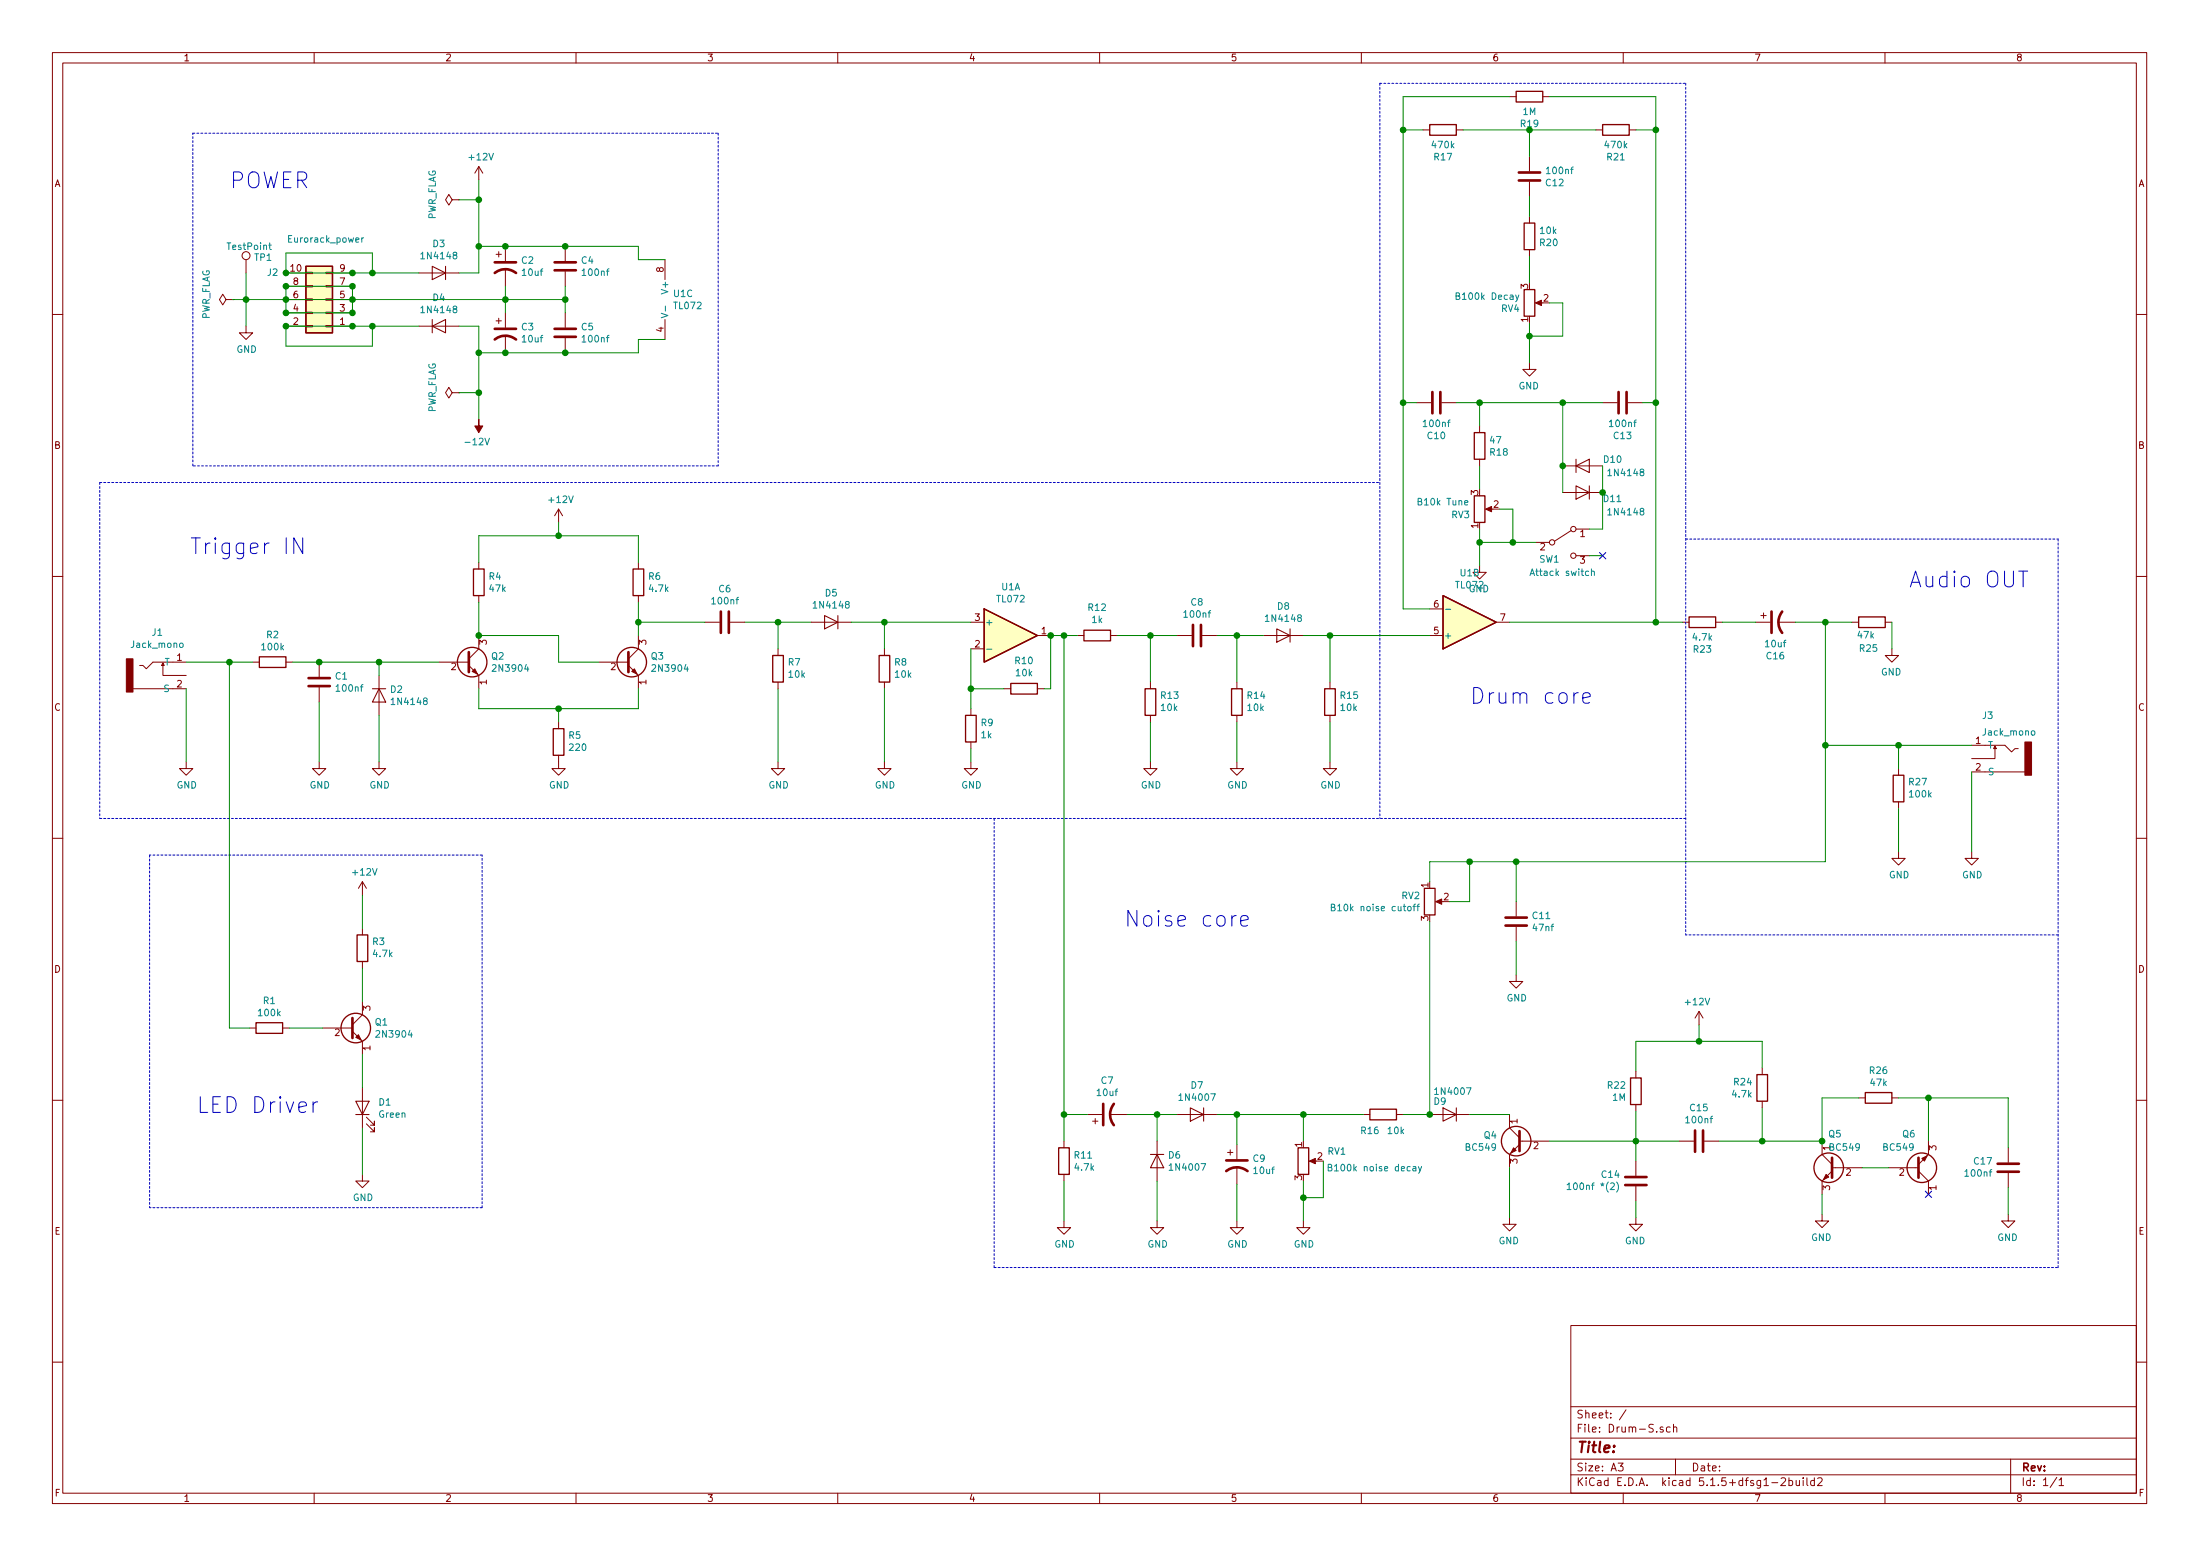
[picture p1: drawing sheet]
EESchema Schematic File Version 4
EELAYER 30 0
EELAYER END
$Descr A3 16535 11693
encoding utf-8
Sheet 1 1
Title ""
Date ""
Rev ""
Comp ""
Comment1 ""
Comment2 ""
Comment3 ""
Comment4 ""
$EndDescr
$Comp
L 00_Mes_symboles:Jack_mono J1
U 1 1
P 1225 4975
F 0 "J1" H 1183 5200 50  0000 C CNN
F 1 "Jack_mono" H 1183 5109 50  0000 C CNN
F 2 "00_Mes_empreintes:SolderWirePad_1x02_Drill1.5mm" H 1200 4925 50  0001 C CNN
F 3 "~" H 1200 4925 50  0001 C CNN
	1    1225 4975
	1    0    0    -1  
$EndComp
$Comp
L power:GND #PWR01
U 1 1
P 1400 5725
F 0 "#PWR01" H 1400 5475 50  0001 C CNN
F 1 "GND" H 1405 5552 50  0000 C CNN
F 2 "" H 1400 5725 50  0001 C CNN
F 3 "" H 1400 5725 50  0001 C CNN
	1    1400 5725
	1    0    0    -1  
$EndComp
Wire Wire Line
	1400 5725 1400 5175
$Comp
L 00_Mes_symboles:Jack_mono J3
U 1 1
P 15000 5600
F 0 "J3" H 15100 5825 50  0000 R CNN
F 1 "Jack_mono" H 15100 5700 50  0000 R CNN
F 2 "00_Mes_empreintes:SolderWirePad_1x02_Drill1.5mm" H 14975 5550 50  0001 C CNN
F 3 "~" H 14975 5550 50  0001 C CNN
	1    15000 5600
	-1   0    0    -1  
$EndComp
$Comp
L power:GND #PWR029
U 1 1
P 14275 6400
F 0 "#PWR029" H 14275 6150 50  0001 C CNN
F 1 "GND" H 14280 6227 50  0000 C CNN
F 2 "" H 14275 6400 50  0001 C CNN
F 3 "" H 14275 6400 50  0001 C CNN
	1    14275 6400
	1    0    0    -1  
$EndComp
$Comp
L Device:R R2
U 1 1
P 2050 4975
F 0 "R2" V 1843 4975 50  0000 C CNN
F 1 "100k" V 1934 4975 50  0000 C CNN
F 2 "00_Mes_empreintes:Resistance" V 1980 4975 50  0001 C CNN
F 3 "~" H 2050 4975 50  0001 C CNN
	1    2050 4975
	0    1    1    0   
$EndComp
$Comp
L Device:C C1
U 1 1
P 2400 5125
F 0 "C1" H 2515 5171 50  0000 L CNN
F 1 "100nf" H 2515 5080 50  0000 L CNN
F 2 "00_Mes_empreintes:C_Disc_(small_ceramique)" H 2438 4975 50  0001 C CNN
F 3 "~" H 2400 5125 50  0001 C CNN
	1    2400 5125
	1    0    0    -1  
$EndComp
Connection ~ 2400 4975
Wire Wire Line
	2400 4975 2200 4975
$Comp
L power:GND #PWR03
U 1 1
P 2400 5725
F 0 "#PWR03" H 2400 5475 50  0001 C CNN
F 1 "GND" H 2405 5552 50  0000 C CNN
F 2 "" H 2400 5725 50  0001 C CNN
F 3 "" H 2400 5725 50  0001 C CNN
	1    2400 5725
	1    0    0    -1  
$EndComp
$Comp
L power:GND #PWR06
U 1 1
P 2850 5725
F 0 "#PWR06" H 2850 5475 50  0001 C CNN
F 1 "GND" H 2855 5552 50  0000 C CNN
F 2 "" H 2850 5725 50  0001 C CNN
F 3 "" H 2850 5725 50  0001 C CNN
	1    2850 5725
	1    0    0    -1  
$EndComp
$Comp
L Transistor_BJT:2N3904 Q2
U 1 1
P 3500 4975
F 0 "Q2" H 3690 5021 50  0000 L CNN
F 1 "2N3904" H 3690 4930 50  0000 L CNN
F 2 "00_Mes_empreintes:2n3904" H 3700 4900 50  0001 L CIN
F 3 "https://www.fairchildsemi.com/datasheets/2N/2N3904.pdf" H 3500 4975 50  0001 L CNN
	1    3500 4975
	1    0    0    -1  
$EndComp
$Comp
L Transistor_BJT:2N3904 Q3
U 1 1
P 4700 4975
F 0 "Q3" H 4890 5021 50  0000 L CNN
F 1 "2N3904" H 4890 4930 50  0000 L CNN
F 2 "00_Mes_empreintes:2n3904" H 4900 4900 50  0001 L CIN
F 3 "https://www.fairchildsemi.com/datasheets/2N/2N3904.pdf" H 4700 4975 50  0001 L CNN
	1    4700 4975
	1    0    0    -1  
$EndComp
Wire Wire Line
	3600 4775 4200 4775
Wire Wire Line
	4200 4775 4200 4975
Wire Wire Line
	4200 4975 4500 4975
Wire Wire Line
	3600 5175 3600 5325
Wire Wire Line
	3600 5325 4200 5325
Wire Wire Line
	4800 5325 4800 5175
$Comp
L Device:R R5
U 1 1
P 4200 5575
F 0 "R5" H 4130 5529 50  0000 R CNN
F 1 "220" H 4130 5620 50  0000 R CNN
F 2 "00_Mes_empreintes:Resistance" V 4130 5575 50  0001 C CNN
F 3 "~" H 4200 5575 50  0001 C CNN
	1    4200 5575
	-1   0    0    1   
$EndComp
Wire Wire Line
	4200 5425 4200 5325
Connection ~ 4200 5325
Wire Wire Line
	4200 5325 4800 5325
$Comp
L power:GND #PWR010
U 1 1
P 4200 5725
F 0 "#PWR010" H 4200 5475 50  0001 C CNN
F 1 "GND" H 4205 5552 50  0000 C CNN
F 2 "" H 4200 5725 50  0001 C CNN
F 3 "" H 4200 5725 50  0001 C CNN
	1    4200 5725
	1    0    0    -1  
$EndComp
$Comp
L Device:R R4
U 1 1
P 3600 4375
F 0 "R4" H 3670 4421 50  0000 L CNN
F 1 "47k" H 3670 4330 50  0000 L CNN
F 2 "00_Mes_empreintes:Resistance" V 3530 4375 50  0001 C CNN
F 3 "~" H 3600 4375 50  0001 C CNN
	1    3600 4375
	1    0    0    -1  
$EndComp
$Comp
L Device:R R6
U 1 1
P 4800 4375
F 0 "R6" H 4870 4421 50  0000 L CNN
F 1 "4.7k" H 4870 4330 50  0000 L CNN
F 2 "00_Mes_empreintes:Resistance" V 4730 4375 50  0001 C CNN
F 3 "~" H 4800 4375 50  0001 C CNN
	1    4800 4375
	1    0    0    -1  
$EndComp
Wire Wire Line
	4800 4775 4800 4675
Wire Wire Line
	3600 4775 3600 4525
Connection ~ 3600 4775
Wire Wire Line
	3600 4225 3600 4025
Wire Wire Line
	3600 4025 4200 4025
Wire Wire Line
	4800 4025 4800 4225
Wire Wire Line
	4200 3925 4200 4025
Connection ~ 4200 4025
Wire Wire Line
	4200 4025 4800 4025
$Comp
L Device:C C6
U 1 1
P 5450 4675
F 0 "C6" V 5198 4675 50  0000 C CNN
F 1 "100nf" V 5289 4675 50  0000 C CNN
F 2 "00_Mes_empreintes:C_Disc_(small_ceramique)" H 5488 4525 50  0001 C CNN
F 3 "~" H 5450 4675 50  0001 C CNN
	1    5450 4675
	0    1    1    0   
$EndComp
$Comp
L Device:R R7
U 1 1
P 5850 5025
F 0 "R7" H 5780 4979 50  0000 R CNN
F 1 "10k" H 5780 5070 50  0000 R CNN
F 2 "00_Mes_empreintes:Resistance" V 5780 5025 50  0001 C CNN
F 3 "~" H 5850 5025 50  0001 C CNN
	1    5850 5025
	-1   0    0    1   
$EndComp
$Comp
L Device:R R8
U 1 1
P 6650 5025
F 0 "R8" H 6580 4979 50  0000 R CNN
F 1 "10k" H 6580 5070 50  0000 R CNN
F 2 "00_Mes_empreintes:Resistance" V 6580 5025 50  0001 C CNN
F 3 "~" H 6650 5025 50  0001 C CNN
	1    6650 5025
	-1   0    0    1   
$EndComp
$Comp
L power:GND #PWR011
U 1 1
P 5850 5725
F 0 "#PWR011" H 5850 5475 50  0001 C CNN
F 1 "GND" H 5855 5552 50  0000 C CNN
F 2 "" H 5850 5725 50  0001 C CNN
F 3 "" H 5850 5725 50  0001 C CNN
	1    5850 5725
	1    0    0    -1  
$EndComp
$Comp
L power:GND #PWR012
U 1 1
P 6650 5725
F 0 "#PWR012" H 6650 5475 50  0001 C CNN
F 1 "GND" H 6655 5552 50  0000 C CNN
F 2 "" H 6650 5725 50  0001 C CNN
F 3 "" H 6650 5725 50  0001 C CNN
	1    6650 5725
	1    0    0    -1  
$EndComp
Wire Wire Line
	6650 5725 6650 5175
Wire Wire Line
	5850 5725 5850 5175
Wire Wire Line
	4800 4675 5300 4675
Connection ~ 4800 4675
Wire Wire Line
	4800 4675 4800 4525
Wire Wire Line
	5600 4675 5850 4675
Wire Wire Line
	6650 4675 6650 4875
Wire Wire Line
	5850 4875 5850 4675
Connection ~ 5850 4675
Connection ~ 6650 4675
$Comp
L Device:R R9
U 1 1
P 7300 5475
F 0 "R9" H 7370 5521 50  0000 L CNN
F 1 "1k" H 7370 5430 50  0000 L CNN
F 2 "00_Mes_empreintes:Resistance" V 7230 5475 50  0001 C CNN
F 3 "~" H 7300 5475 50  0001 C CNN
	1    7300 5475
	1    0    0    -1  
$EndComp
$Comp
L Device:R R10
U 1 1
P 7700 5175
F 0 "R10" V 7907 5175 50  0000 C CNN
F 1 "10k" V 7816 5175 50  0000 C CNN
F 2 "00_Mes_empreintes:Resistance" V 7630 5175 50  0001 C CNN
F 3 "~" H 7700 5175 50  0001 C CNN
	1    7700 5175
	0    -1   -1   0   
$EndComp
$Comp
L power:GND #PWR013
U 1 1
P 7300 5725
F 0 "#PWR013" H 7300 5475 50  0001 C CNN
F 1 "GND" H 7305 5552 50  0000 C CNN
F 2 "" H 7300 5725 50  0001 C CNN
F 3 "" H 7300 5725 50  0001 C CNN
	1    7300 5725
	1    0    0    -1  
$EndComp
Wire Wire Line
	6650 4675 7300 4675
Wire Wire Line
	7300 4875 7300 5175
Wire Wire Line
	7300 5175 7550 5175
Connection ~ 7300 5175
Wire Wire Line
	7300 5175 7300 5325
Wire Wire Line
	7850 5175 7900 5175
Wire Wire Line
	7900 5175 7900 4775
$Comp
L Device:R R12
U 1 1
P 8250 4775
F 0 "R12" V 8457 4775 50  0000 C CNN
F 1 "1k" V 8366 4775 50  0000 C CNN
F 2 "00_Mes_empreintes:Resistance" V 8180 4775 50  0001 C CNN
F 3 "~" H 8250 4775 50  0001 C CNN
	1    8250 4775
	0    -1   -1   0   
$EndComp
Wire Wire Line
	7300 5725 7300 5625
$Comp
L Device:R R13
U 1 1
P 8650 5275
F 0 "R13" H 8580 5229 50  0000 R CNN
F 1 "10k" H 8580 5320 50  0000 R CNN
F 2 "00_Mes_empreintes:Resistance" V 8580 5275 50  0001 C CNN
F 3 "~" H 8650 5275 50  0001 C CNN
	1    8650 5275
	-1   0    0    1   
$EndComp
$Comp
L Device:R R14
U 1 1
P 9300 5275
F 0 "R14" H 9230 5229 50  0000 R CNN
F 1 "10k" H 9230 5320 50  0000 R CNN
F 2 "00_Mes_empreintes:Resistance" V 9230 5275 50  0001 C CNN
F 3 "~" H 9300 5275 50  0001 C CNN
	1    9300 5275
	-1   0    0    1   
$EndComp
$Comp
L Device:R R15
U 1 1
P 10000 5275
F 0 "R15" H 9930 5229 50  0000 R CNN
F 1 "10k" H 9930 5320 50  0000 R CNN
F 2 "00_Mes_empreintes:Resistance" V 9930 5275 50  0001 C CNN
F 3 "~" H 10000 5275 50  0001 C CNN
	1    10000 5275
	-1   0    0    1   
$EndComp
$Comp
L Device:C C8
U 1 1
P 9000 4775
F 0 "C8" V 8748 4775 50  0000 C CNN
F 1 "100nf" V 8839 4775 50  0000 C CNN
F 2 "00_Mes_empreintes:C_Disc_(small_ceramique)" H 9038 4625 50  0001 C CNN
F 3 "~" H 9000 4775 50  0001 C CNN
	1    9000 4775
	0    1    1    0   
$EndComp
Wire Wire Line
	8650 5125 8650 4775
Wire Wire Line
	8400 4775 8650 4775
Wire Wire Line
	8650 4775 8850 4775
Connection ~ 8650 4775
Wire Wire Line
	9150 4775 9300 4775
Wire Wire Line
	9300 4775 9300 5125
Wire Wire Line
	10000 5125 10000 4775
Connection ~ 9300 4775
$Comp
L power:GND #PWR015
U 1 1
P 8650 5725
F 0 "#PWR015" H 8650 5475 50  0001 C CNN
F 1 "GND" H 8655 5552 50  0000 C CNN
F 2 "" H 8650 5725 50  0001 C CNN
F 3 "" H 8650 5725 50  0001 C CNN
	1    8650 5725
	1    0    0    -1  
$EndComp
$Comp
L power:GND #PWR017
U 1 1
P 9300 5725
F 0 "#PWR017" H 9300 5475 50  0001 C CNN
F 1 "GND" H 9305 5552 50  0000 C CNN
F 2 "" H 9300 5725 50  0001 C CNN
F 3 "" H 9300 5725 50  0001 C CNN
	1    9300 5725
	1    0    0    -1  
$EndComp
$Comp
L power:GND #PWR020
U 1 1
P 10000 5725
F 0 "#PWR020" H 10000 5475 50  0001 C CNN
F 1 "GND" H 10005 5552 50  0000 C CNN
F 2 "" H 10000 5725 50  0001 C CNN
F 3 "" H 10000 5725 50  0001 C CNN
	1    10000 5725
	1    0    0    -1  
$EndComp
Wire Wire Line
	10000 5725 10000 5425
Wire Wire Line
	9300 5725 9300 5425
Wire Wire Line
	8650 5725 8650 5425
Connection ~ 10000 4775
Wire Wire Line
	10750 4575 10550 4575
$Comp
L Device:C C10
U 1 1
P 10800 3025
F 0 "C10" V 10548 3025 50  0000 C CNN
F 1 "100nf" V 10639 3025 50  0000 C CNN
F 2 "00_Mes_empreintes:C_Disc_(small_ceramique)" H 10838 2875 50  0001 C CNN
F 3 "~" H 10800 3025 50  0001 C CNN
	1    10800 3025
	0    1    -1   0   
$EndComp
$Comp
L Device:C C13
U 1 1
P 12200 3025
F 0 "C13" V 11948 3025 50  0000 C CNN
F 1 "100nf" V 12039 3025 50  0000 C CNN
F 2 "00_Mes_empreintes:C_Disc_(small_ceramique)" H 12238 2875 50  0001 C CNN
F 3 "~" H 12200 3025 50  0001 C CNN
	1    12200 3025
	0    1    -1   0   
$EndComp
$Comp
L Device:R R18
U 1 1
P 11125 3350
F 0 "R18" H 11055 3304 50  0000 R CNN
F 1 "47" H 11055 3395 50  0000 R CNN
F 2 "00_Mes_empreintes:Resistance" V 11055 3350 50  0001 C CNN
F 3 "~" H 11125 3350 50  0001 C CNN
	1    11125 3350
	-1   0    0    -1  
$EndComp
$Comp
L Device:R_POT RV3
U 1 1
P 11125 3825
F 0 "RV3" H 11056 3871 50  0000 R CNN
F 1 "B10k Tune" H 11050 3775 50  0000 R CNN
F 2 "00_Mes_empreintes:Pot_WH148-1A2" H 11125 3825 50  0001 C CNN
F 3 "~" H 11125 3825 50  0001 C CNN
	1    11125 3825
	1    0    0    1   
$EndComp
Wire Wire Line
	10550 3025 10650 3025
Wire Wire Line
	10550 4575 10550 3025
Wire Wire Line
	11125 3975 11125 4075
Wire Wire Line
	11375 3825 11275 3825
Wire Wire Line
	12350 3025 12450 3025
$Comp
L Device:C C12
U 1 1
P 11500 1325
F 0 "C12" H 11385 1279 50  0000 R CNN
F 1 "100nf" H 11385 1370 50  0000 R CNN
F 2 "00_Mes_empreintes:C_Disc_(small_ceramique)" H 11538 1175 50  0001 C CNN
F 3 "~" H 11500 1325 50  0001 C CNN
	1    11500 1325
	-1   0    0    -1  
$EndComp
Connection ~ 10550 3025
$Comp
L Device:R R17
U 1 1
P 10850 975
F 0 "R17" V 10643 975 50  0000 C CNN
F 1 "470k" V 10734 975 50  0000 C CNN
F 2 "00_Mes_empreintes:Resistance" V 10780 975 50  0001 C CNN
F 3 "~" H 10850 975 50  0001 C CNN
	1    10850 975 
	0    1    -1   0   
$EndComp
$Comp
L Device:R R21
U 1 1
P 12150 975
F 0 "R21" V 11943 975 50  0000 C CNN
F 1 "470k" V 12034 975 50  0000 C CNN
F 2 "00_Mes_empreintes:Resistance" V 12080 975 50  0001 C CNN
F 3 "~" H 12150 975 50  0001 C CNN
	1    12150 975 
	0    1    -1   0   
$EndComp
Connection ~ 12450 3025
Wire Wire Line
	10550 975  10700 975 
Wire Wire Line
	10550 3025 10550 975 
Wire Wire Line
	12450 3025 12450 975 
$Comp
L Device:R R19
U 1 1
P 11500 725
F 0 "R19" V 11293 725 50  0000 C CNN
F 1 "1M" V 11384 725 50  0000 C CNN
F 2 "00_Mes_empreintes:Resistance" V 11430 725 50  0001 C CNN
F 3 "~" H 11500 725 50  0001 C CNN
	1    11500 725 
	0    1    -1   0   
$EndComp
Wire Wire Line
	10550 725  10550 975 
Connection ~ 10550 975 
Wire Wire Line
	11350 4675 12450 4675
Wire Wire Line
	12450 975  12300 975 
Wire Wire Line
	11000 975  11500 975 
Wire Wire Line
	12450 725  12450 975 
Connection ~ 12450 975 
Wire Wire Line
	11500 975  11500 1175
Connection ~ 11500 975 
Wire Wire Line
	11500 975  12000 975 
Wire Wire Line
	11350 725  10550 725 
Wire Wire Line
	11650 725  12450 725 
$Comp
L Device:R R20
U 1 1
P 11500 1775
F 0 "R20" H 11430 1729 50  0000 R CNN
F 1 "10k" H 11430 1820 50  0000 R CNN
F 2 "00_Mes_empreintes:Resistance" V 11430 1775 50  0001 C CNN
F 3 "~" H 11500 1775 50  0001 C CNN
	1    11500 1775
	-1   0    0    -1  
$EndComp
Wire Wire Line
	11650 2275 11750 2275
Wire Wire Line
	11750 2275 11750 2525
Wire Wire Line
	11750 2525 11500 2525
Wire Wire Line
	11500 2525 11500 2425
$Comp
L power:GND #PWR024
U 1 1
P 11500 2725
F 0 "#PWR024" H 11500 2475 50  0001 C CNN
F 1 "GND" H 11505 2552 50  0000 C CNN
F 2 "" H 11500 2725 50  0001 C CNN
F 3 "" H 11500 2725 50  0001 C CNN
	1    11500 2725
	-1   0    0    -1  
$EndComp
Connection ~ 11500 2525
Wire Wire Line
	12450 3025 12450 4675
$Comp
L Diode:1N4148 D2
U 1 1
P 2850 5225
F 0 "D2" V 2804 5304 50  0000 L CNN
F 1 "1N4148" V 2895 5304 50  0000 L CNN
F 2 "00_Mes_empreintes:Diode1N4148" H 2850 5050 50  0001 C CNN
F 3 "https://assets.nexperia.com/documents/data-sheet/1N4148_1N4448.pdf" H 2850 5225 50  0001 C CNN
	1    2850 5225
	0    1    1    0   
$EndComp
Wire Wire Line
	2400 4975 2850 4975
Wire Wire Line
	2850 5075 2850 4975
Connection ~ 2850 4975
Wire Wire Line
	2850 4975 3300 4975
$Comp
L Diode:1N4148 D5
U 1 1
P 6250 4675
F 0 "D5" H 6250 4459 50  0000 C CNN
F 1 "1N4148" H 6250 4550 50  0000 C CNN
F 2 "00_Mes_empreintes:Diode1N4148" H 6250 4500 50  0001 C CNN
F 3 "https://assets.nexperia.com/documents/data-sheet/1N4148_1N4448.pdf" H 6250 4675 50  0001 C CNN
	1    6250 4675
	-1   0    0    1   
$EndComp
$Comp
L Diode:1N4148 D8
U 1 1
P 9650 4775
F 0 "D8" H 9650 4559 50  0000 C CNN
F 1 "1N4148" H 9650 4650 50  0000 C CNN
F 2 "00_Mes_empreintes:Diode1N4148" H 9650 4600 50  0001 C CNN
F 3 "https://assets.nexperia.com/documents/data-sheet/1N4148_1N4448.pdf" H 9650 4775 50  0001 C CNN
	1    9650 4775
	-1   0    0    1   
$EndComp
Wire Wire Line
	5850 4675 6100 4675
Wire Wire Line
	6400 4675 6650 4675
Wire Wire Line
	9800 4775 10000 4775
Wire Wire Line
	9300 4775 9500 4775
$Comp
L Device:R_POT RV4
U 1 1
P 11500 2275
F 0 "RV4" H 11430 2321 50  0000 R CNN
F 1 "B100k Decay" H 11430 2230 50  0000 R CNN
F 2 "00_Mes_empreintes:Pot_WH148-1A2" H 11500 2275 50  0001 C CNN
F 3 "~" H 11500 2275 50  0001 C CNN
	1    11500 2275
	1    0    0    1   
$EndComp
Wire Wire Line
	2400 5275 2400 5725
Wire Wire Line
	2850 5375 2850 5725
$Comp
L power:+12V #PWR09
U 1 1
P 4200 3925
F 0 "#PWR09" H 4200 3775 50  0001 C CNN
F 1 "+12V" H 4215 4098 50  0000 C CNN
F 2 "" H 4200 3925 50  0001 C CNN
F 3 "" H 4200 3925 50  0001 C CNN
	1    4200 3925
	1    0    0    -1  
$EndComp
Wire Wire Line
	11500 2725 11500 2525
Wire Wire Line
	11125 4075 11375 4075
$Comp
L power:GND #PWR021
U 1 1
P 11125 4250
F 0 "#PWR021" H 11125 4000 50  0001 C CNN
F 1 "GND" H 11130 4077 50  0000 C CNN
F 2 "" H 11125 4250 50  0001 C CNN
F 3 "" H 11125 4250 50  0001 C CNN
	1    11125 4250
	-1   0    0    -1  
$EndComp
$Comp
L Device:R R23
U 1 1
P 12800 4675
F 0 "R23" V 12593 4675 50  0000 C CNN
F 1 "4.7k" V 12684 4675 50  0000 C CNN
F 2 "00_Mes_empreintes:Resistance" V 12730 4675 50  0001 C CNN
F 3 "~" H 12800 4675 50  0001 C CNN
	1    12800 4675
	0    1    -1   0   
$EndComp
$Comp
L Device:CP1 C16
U 1 1
P 13350 4675
F 0 "C16" V 13602 4675 50  0000 C CNN
F 1 "10uf" V 13511 4675 50  0000 C CNN
F 2 "00_Mes_empreintes:C_Radial_10uf_50v(5*11)" H 13350 4675 50  0001 C CNN
F 3 "~" H 13350 4675 50  0001 C CNN
	1    13350 4675
	0    -1   1    0   
$EndComp
Wire Wire Line
	13200 4675 12950 4675
Wire Wire Line
	12650 4675 12450 4675
Connection ~ 12450 4675
Wire Wire Line
	10000 4775 10750 4775
Wire Wire Line
	13725 4675 13500 4675
Wire Wire Line
	11125 4250 11125 4075
Connection ~ 11125 4075
Wire Wire Line
	11125 3675 11125 3500
Wire Wire Line
	11125 3200 11125 3025
Wire Wire Line
	11500 2125 11500 1925
Wire Wire Line
	11500 1625 11500 1475
Wire Wire Line
	10950 3025 11125 3025
Wire Wire Line
	14225 4875 14225 4675
$Comp
L power:GND #PWR028
U 1 1
P 14225 4875
F 0 "#PWR028" H 14225 4625 50  0001 C CNN
F 1 "GND" H 14230 4702 50  0000 C CNN
F 2 "" H 14225 4875 50  0001 C CNN
F 3 "" H 14225 4875 50  0001 C CNN
	1    14225 4875
	-1   0    0    -1  
$EndComp
Wire Wire Line
	13925 4675 13725 4675
$Comp
L Device:R R25
U 1 1
P 14075 4675
F 0 "R25" V 13875 4725 50  0000 R CNN
F 1 "47k" V 13975 4700 50  0000 R CNN
F 2 "00_Mes_empreintes:Resistance" V 14005 4675 50  0001 C CNN
F 3 "~" H 14075 4675 50  0001 C CNN
	1    14075 4675
	0    1    -1   0   
$EndComp
Connection ~ 13725 4675
$Comp
L Device:CP1 C7
U 1 1
P 8325 8375
F 0 "C7" V 8577 8375 50  0000 C CNN
F 1 "10uf" V 8486 8375 50  0000 C CNN
F 2 "00_Mes_empreintes:C_Radial_10uf_50v(5*11)" H 8325 8375 50  0001 C CNN
F 3 "~" H 8325 8375 50  0001 C CNN
	1    8325 8375
	0    -1   -1   0   
$EndComp
$Comp
L Diode:1N4007 D7
U 1 1
P 9000 8375
F 0 "D7" H 9000 8159 50  0000 C CNN
F 1 "1N4007" H 9000 8250 50  0000 C CNN
F 2 "Diode_THT:D_DO-41_SOD81_P10.16mm_Horizontal" H 9000 8200 50  0001 C CNN
F 3 "http://www.vishay.com/docs/88503/1n4001.pdf" H 9000 8375 50  0001 C CNN
	1    9000 8375
	-1   0    0    1   
$EndComp
$Comp
L Diode:1N4007 D6
U 1 1
P 8700 8725
F 0 "D6" V 8654 8804 50  0000 L CNN
F 1 "1N4007" V 8745 8804 50  0000 L CNN
F 2 "Diode_THT:D_DO-41_SOD81_P10.16mm_Horizontal" H 8700 8550 50  0001 C CNN
F 3 "http://www.vishay.com/docs/88503/1n4001.pdf" H 8700 8725 50  0001 C CNN
	1    8700 8725
	0    1    1    0   
$EndComp
$Comp
L Device:CP1 C9
U 1 1
P 9300 8750
F 0 "C9" H 9415 8796 50  0000 L CNN
F 1 "10uf" H 9415 8705 50  0000 L CNN
F 2 "00_Mes_empreintes:C_Radial_10uf_50v(5*11)" H 9300 8750 50  0001 C CNN
F 3 "~" H 9300 8750 50  0001 C CNN
	1    9300 8750
	1    0    0    -1  
$EndComp
$Comp
L Device:R R11
U 1 1
P 8000 8725
F 0 "R11" H 8070 8771 50  0000 L CNN
F 1 "4.7k" H 8070 8680 50  0000 L CNN
F 2 "00_Mes_empreintes:Resistance" V 7930 8725 50  0001 C CNN
F 3 "~" H 8000 8725 50  0001 C CNN
	1    8000 8725
	1    0    0    -1  
$EndComp
$Comp
L power:GND #PWR014
U 1 1
P 8000 9175
F 0 "#PWR014" H 8000 8925 50  0001 C CNN
F 1 "GND" H 8005 9002 50  0000 C CNN
F 2 "" H 8000 9175 50  0001 C CNN
F 3 "" H 8000 9175 50  0001 C CNN
	1    8000 9175
	1    0    0    -1  
$EndComp
$Comp
L power:GND #PWR016
U 1 1
P 8700 9175
F 0 "#PWR016" H 8700 8925 50  0001 C CNN
F 1 "GND" H 8705 9002 50  0000 C CNN
F 2 "" H 8700 9175 50  0001 C CNN
F 3 "" H 8700 9175 50  0001 C CNN
	1    8700 9175
	1    0    0    -1  
$EndComp
Wire Wire Line
	8000 8575 8000 8375
Wire Wire Line
	8700 8575 8700 8375
Wire Wire Line
	8175 8375 8000 8375
Wire Wire Line
	8700 8375 8475 8375
Wire Wire Line
	9300 8600 9300 8375
Wire Wire Line
	8850 8375 8700 8375
Connection ~ 8700 8375
Wire Wire Line
	9150 8375 9300 8375
$Comp
L power:GND #PWR018
U 1 1
P 9300 9175
F 0 "#PWR018" H 9300 8925 50  0001 C CNN
F 1 "GND" H 9305 9002 50  0000 C CNN
F 2 "" H 9300 9175 50  0001 C CNN
F 3 "" H 9300 9175 50  0001 C CNN
	1    9300 9175
	1    0    0    -1  
$EndComp
$Comp
L Device:R_POT RV1
U 1 1
P 9800 8725
F 0 "RV1" H 10125 8800 50  0000 R CNN
F 1 "B100k noise decay" H 10700 8675 50  0000 R CNN
F 2 "00_Mes_empreintes:Pot_WH148-1A2" H 9800 8725 50  0001 C CNN
F 3 "~" H 9800 8725 50  0001 C CNN
	1    9800 8725
	1    0    0    -1  
$EndComp
Wire Wire Line
	9800 8875 9800 9000
Wire Wire Line
	9800 9000 9950 9000
Wire Wire Line
	9950 9000 9950 8725
Wire Wire Line
	9800 8375 9300 8375
Connection ~ 9300 8375
$Comp
L power:GND #PWR019
U 1 1
P 9800 9175
F 0 "#PWR019" H 9800 8925 50  0001 C CNN
F 1 "GND" H 9805 9002 50  0000 C CNN
F 2 "" H 9800 9175 50  0001 C CNN
F 3 "" H 9800 9175 50  0001 C CNN
	1    9800 9175
	1    0    0    -1  
$EndComp
Wire Wire Line
	9800 8575 9800 8375
Connection ~ 9800 9000
$Comp
L Transistor_BJT:BC549 Q4
U 1 1
P 11450 8575
F 0 "Q4" H 11641 8621 50  0000 L CNN
F 1 "BC549" H 11641 8530 50  0000 L CNN
F 2 "00_Mes_empreintes:BC549" H 11650 8500 50  0001 L CIN
F 3 "http://www.fairchildsemi.com/ds/BC/BC547.pdf" H 11450 8575 50  0001 L CNN
	1    11450 8575
	-1   0    0    -1  
$EndComp
$Comp
L power:GND #PWR022
U 1 1
P 11350 9150
F 0 "#PWR022" H 11350 8900 50  0001 C CNN
F 1 "GND" H 11355 8977 50  0000 C CNN
F 2 "" H 11350 9150 50  0001 C CNN
F 3 "" H 11350 9150 50  0001 C CNN
	1    11350 9150
	-1   0    0    -1  
$EndComp
$Comp
L Device:R R22
U 1 1
P 12300 8200
F 0 "R22" H 12370 8246 50  0000 L CNN
F 1 "1M" H 12370 8155 50  0000 L CNN
F 2 "00_Mes_empreintes:Resistance" V 12230 8200 50  0001 C CNN
F 3 "~" H 12300 8200 50  0001 C CNN
	1    12300 8200
	-1   0    0    -1  
$EndComp
$Comp
L Device:R R24
U 1 1
P 13250 8175
F 0 "R24" H 13320 8221 50  0000 L CNN
F 1 "4.7k" H 13320 8130 50  0000 L CNN
F 2 "00_Mes_empreintes:Resistance" V 13180 8175 50  0001 C CNN
F 3 "~" H 13250 8175 50  0001 C CNN
	1    13250 8175
	-1   0    0    -1  
$EndComp
Wire Wire Line
	12775 7825 12775 7700
$Comp
L power:+12V #PWR026
U 1 1
P 12775 7700
F 0 "#PWR026" H 12775 7550 50  0001 C CNN
F 1 "+12V" H 12790 7873 50  0000 C CNN
F 2 "" H 12775 7700 50  0001 C CNN
F 3 "" H 12775 7700 50  0001 C CNN
	1    12775 7700
	-1   0    0    -1  
$EndComp
$Comp
L Device:C C15
U 1 1
P 12775 8575
F 0 "C15" V 12523 8575 50  0000 C CNN
F 1 "100nf" V 12614 8575 50  0000 C CNN
F 2 "00_Mes_empreintes:C_Disc_(small_ceramique)" H 12813 8425 50  0001 C CNN
F 3 "~" H 12775 8575 50  0001 C CNN
	1    12775 8575
	0    -1   1    0   
$EndComp
$Comp
L Device:C C14
U 1 1
P 12300 8875
F 0 "C14" H 12185 8829 50  0000 R CNN
F 1 "100nf *(2)" H 12185 8920 50  0000 R CNN
F 2 "00_Mes_empreintes:C_Disc_(small_ceramique)" H 12338 8725 50  0001 C CNN
F 3 "~" H 12300 8875 50  0001 C CNN
	1    12300 8875
	1    0    0    1   
$EndComp
$Comp
L power:GND #PWR025
U 1 1
P 12300 9150
F 0 "#PWR025" H 12300 8900 50  0001 C CNN
F 1 "GND" H 12305 8977 50  0000 C CNN
F 2 "" H 12300 9150 50  0001 C CNN
F 3 "" H 12300 9150 50  0001 C CNN
	1    12300 9150
	-1   0    0    -1  
$EndComp
$Comp
L Transistor_BJT:BC549 Q5
U 1 1
P 13800 8775
F 0 "Q5" H 13750 9030 50  0000 L CNN
F 1 "BC549" H 13605 8930 50  0000 L CNN
F 2 "00_Mes_empreintes:BC549" H 14000 8700 50  0001 L CIN
F 3 "http://www.fairchildsemi.com/ds/BC/BC547.pdf" H 13800 8775 50  0001 L CNN
	1    13800 8775
	-1   0    0    -1  
$EndComp
$Comp
L Device:R R26
U 1 1
P 14125 8250
F 0 "R26" V 13918 8250 50  0000 C CNN
F 1 "47k" V 14009 8250 50  0000 C CNN
F 2 "00_Mes_empreintes:Resistance" V 14055 8250 50  0001 C CNN
F 3 "~" H 14125 8250 50  0001 C CNN
	1    14125 8250
	0    -1   1    0   
$EndComp
Wire Wire Line
	13700 8250 13700 8575
Connection ~ 13700 8575
$Comp
L Transistor_BJT:BC549 Q6
U 1 1
P 14400 8775
F 0 "Q6" H 14300 8525 50  0000 L CNN
F 1 "BC549" H 14150 8625 50  0000 L CNN
F 2 "00_Mes_empreintes:BC549" H 14600 8700 50  0001 L CIN
F 3 "http://www.fairchildsemi.com/ds/BC/BC547.pdf" H 14400 8775 50  0001 L CNN
	1    14400 8775
	1    0    0    1   
$EndComp
Wire Wire Line
	13975 8250 13700 8250
Wire Wire Line
	14275 8250 14500 8250
Wire Wire Line
	14500 8250 14500 8575
NoConn ~ 14500 8975
$Comp
L power:GND #PWR027
U 1 1
P 13700 9125
F 0 "#PWR027" H 13700 8875 50  0001 C CNN
F 1 "GND" H 13705 8952 50  0000 C CNN
F 2 "" H 13700 9125 50  0001 C CNN
F 3 "" H 13700 9125 50  0001 C CNN
	1    13700 9125
	-1   0    0    -1  
$EndComp
$Comp
L Device:C C17
U 1 1
P 15100 8775
F 0 "C17" H 14985 8729 50  0000 R CNN
F 1 "100nf" H 14985 8820 50  0000 R CNN
F 2 "00_Mes_empreintes:C_Disc_(small_ceramique)" H 15138 8625 50  0001 C CNN
F 3 "~" H 15100 8775 50  0001 C CNN
	1    15100 8775
	1    0    0    1   
$EndComp
$Comp
L power:GND #PWR031
U 1 1
P 15100 9125
F 0 "#PWR031" H 15100 8875 50  0001 C CNN
F 1 "GND" H 15105 8952 50  0000 C CNN
F 2 "" H 15100 9125 50  0001 C CNN
F 3 "" H 15100 9125 50  0001 C CNN
	1    15100 9125
	-1   0    0    -1  
$EndComp
Wire Wire Line
	15100 8625 15100 8250
Wire Wire Line
	15100 8250 14500 8250
Connection ~ 14500 8250
$Comp
L Diode:1N4007 D9
U 1 1
P 10900 8375
F 0 "D9" H 11025 8475 50  0000 R CNN
F 1 "1N4007" H 11025 8550 50  0000 R CNN
F 2 "Diode_THT:D_DO-41_SOD81_P10.16mm_Horizontal" H 10900 8200 50  0001 C CNN
F 3 "http://www.vishay.com/docs/88503/1n4001.pdf" H 10900 8375 50  0001 C CNN
	1    10900 8375
	-1   0    0    -1  
$EndComp
$Comp
L Device:R R16
U 1 1
P 10400 8375
F 0 "R16" V 10275 8550 50  0000 R CNN
F 1 "10k" V 10275 8350 50  0000 R CNN
F 2 "00_Mes_empreintes:Resistance" V 10330 8375 50  0001 C CNN
F 3 "~" H 10400 8375 50  0001 C CNN
	1    10400 8375
	0    -1   -1   0   
$EndComp
Wire Wire Line
	10250 8375 9800 8375
Connection ~ 9800 8375
Wire Wire Line
	10550 8375 10750 8375
Wire Wire Line
	11050 8375 11350 8375
Connection ~ 10750 8375
Connection ~ 8000 8375
$Comp
L Connector_Generic:Conn_02x05_Odd_Even J2
U 1 1
P 2450 2250
F 0 "J2" H 2850 2050 50  0000 C CNN
F 1 "Eurorack_power" H 2450 1800 50  0000 C CNN
F 2 "00_Mes_empreintes:2X05_Power_conn" H 2450 2250 50  0001 C CNN
F 3 "~" H 2450 2250 50  0001 C CNN
	1    2450 2250
	-1   0    0    1   
$EndComp
$Comp
L Diode:1N4148 D3
U 1 1
P 3300 2050
F 0 "D3" H 3300 1834 50  0000 C CNN
F 1 "1N4148" H 3300 1925 50  0000 C CNN
F 2 "00_Mes_empreintes:Diode1N4148" H 3300 1875 50  0001 C CNN
F 3 "https://assets.nexperia.com/documents/data-sheet/1N4148_1N4448.pdf" H 3300 2050 50  0001 C CNN
	1    3300 2050
	-1   0    0    1   
$EndComp
$Comp
L Diode:1N4148 D4
U 1 1
P 3300 2450
F 0 "D4" H 3300 2666 50  0000 C CNN
F 1 "1N4148" H 3300 2575 50  0000 C CNN
F 2 "00_Mes_empreintes:Diode1N4148" H 3300 2275 50  0001 C CNN
F 3 "https://assets.nexperia.com/documents/data-sheet/1N4148_1N4448.pdf" H 3300 2450 50  0001 C CNN
	1    3300 2450
	1    0    0    -1  
$EndComp
$Comp
L Device:CP1 C2
U 1 1
P 3800 2000
F 0 "C2" H 3915 2046 50  0000 L CNN
F 1 "10uf" H 3915 1955 50  0000 L CNN
F 2 "00_Mes_empreintes:C_Radial_10uf_50v(5*11)" H 3800 2000 50  0001 C CNN
F 3 "~" H 3800 2000 50  0001 C CNN
	1    3800 2000
	1    0    0    -1  
$EndComp
$Comp
L Device:CP1 C3
U 1 1
P 3800 2500
F 0 "C3" H 3915 2546 50  0000 L CNN
F 1 "10uf" H 3915 2455 50  0000 L CNN
F 2 "00_Mes_empreintes:C_Radial_10uf_50v(5*11)" H 3800 2500 50  0001 C CNN
F 3 "~" H 3800 2500 50  0001 C CNN
	1    3800 2500
	1    0    0    -1  
$EndComp
Wire Wire Line
	3450 2050 3600 2050
Wire Wire Line
	3600 2050 3600 1850
Wire Wire Line
	3600 1850 3800 1850
Wire Wire Line
	3450 2450 3600 2450
Wire Wire Line
	3600 2450 3600 2650
Wire Wire Line
	3600 2650 3800 2650
$Comp
L Device:C C5
U 1 1
P 4250 2500
F 0 "C5" H 4365 2546 50  0000 L CNN
F 1 "100nf" H 4365 2455 50  0000 L CNN
F 2 "00_Mes_empreintes:C_Disc_(small_ceramique)" H 4288 2350 50  0001 C CNN
F 3 "~" H 4250 2500 50  0001 C CNN
	1    4250 2500
	1    0    0    -1  
$EndComp
$Comp
L Device:C C4
U 1 1
P 4250 2000
F 0 "C4" H 4365 2046 50  0000 L CNN
F 1 "100nf" H 4365 1955 50  0000 L CNN
F 2 "00_Mes_empreintes:C_Disc_(small_ceramique)" H 4288 1850 50  0001 C CNN
F 3 "~" H 4250 2000 50  0001 C CNN
	1    4250 2000
	1    0    0    -1  
$EndComp
Wire Wire Line
	4250 1850 3800 1850
Connection ~ 3800 1850
Wire Wire Line
	3800 2650 4250 2650
Connection ~ 3800 2650
Connection ~ 4250 2650
Connection ~ 4250 1850
Wire Wire Line
	3800 2150 3800 2250
Wire Wire Line
	4250 2150 4250 2250
Connection ~ 3800 2250
Wire Wire Line
	3800 2250 3800 2350
Wire Wire Line
	3800 2250 4250 2250
Connection ~ 4250 2250
Wire Wire Line
	4250 2250 4250 2350
Wire Wire Line
	4800 2650 4800 2550
Wire Wire Line
	4250 2650 4800 2650
Wire Wire Line
	4800 1950 4800 1850
Wire Wire Line
	4250 1850 4800 1850
Wire Notes Line
	1450 3500 1450 1000
Wire Notes Line
	1450 1000 5400 1000
Wire Notes Line
	5400 1000 5400 3500
Wire Notes Line
	5400 3500 1450 3500
Text Notes 1725 1425 0    118  ~ 0
POWER
Wire Wire Line
	2650 2450 2800 2450
Connection ~ 2650 2450
Wire Wire Line
	2150 2050 2150 1900
Wire Wire Line
	2150 2050 2650 2050
Connection ~ 2150 2050
Wire Wire Line
	3150 2050 2800 2050
Connection ~ 2650 2050
Wire Wire Line
	2150 2450 2650 2450
Wire Wire Line
	2150 2450 2150 2600
Connection ~ 2150 2450
Wire Wire Line
	5000 1950 4800 1950
Wire Wire Line
	5000 2550 4800 2550
Wire Wire Line
	2800 2600 2800 2450
Connection ~ 2800 2450
Wire Wire Line
	2800 2450 3150 2450
Wire Wire Line
	2800 2050 2800 1900
Wire Wire Line
	2800 1900 2150 1900
Connection ~ 2800 2050
Wire Wire Line
	2800 2050 2650 2050
Wire Wire Line
	2150 2600 2800 2600
Wire Wire Line
	2150 2350 2150 2250
Wire Wire Line
	2150 2250 2150 2150
Connection ~ 2150 2250
Wire Wire Line
	2150 2150 2650 2150
Connection ~ 2150 2150
Wire Wire Line
	2650 2350 2650 2250
Wire Wire Line
	2650 2250 2650 2150
Connection ~ 2650 2250
Connection ~ 2650 2150
Wire Wire Line
	2650 2350 2150 2350
Connection ~ 2650 2350
Connection ~ 2150 2350
Wire Wire Line
	2650 2250 3800 2250
Wire Wire Line
	2650 2250 2150 2250
$Comp
L Connector:TestPoint TP1
U 1 1
P 1850 2050
F 0 "TP1" H 1908 2168 50  0000 L CNN
F 1 "TestPoint" H 1700 2250 50  0000 L CNN
F 2 "00_Mes_empreintes:TestPoint_Pad_3.0x3.0mm" H 2050 2050 50  0001 C CNN
F 3 "~" H 2050 2050 50  0001 C CNN
	1    1850 2050
	1    0    0    -1  
$EndComp
Wire Wire Line
	1850 2250 2150 2250
Connection ~ 1850 2250
Wire Wire Line
	1850 2250 1850 2450
$Comp
L power:PWR_FLAG #FLG01
U 1 1
P 1750 2250
F 0 "#FLG01" H 1750 2325 50  0001 C CNN
F 1 "PWR_FLAG" H 1600 2450 50  0000 L CNN
F 2 "" H 1750 2250 50  0001 C CNN
F 3 "~" H 1750 2250 50  0001 C CNN
	1    1750 2250
	0    -1   -1   0   
$EndComp
Wire Wire Line
	1750 2250 1850 2250
$Comp
L power:GND #PWR02
U 1 1
P 1850 2450
F 0 "#PWR02" H 1850 2200 50  0001 C CNN
F 1 "GND" H 1855 2277 50  0000 C CNN
F 2 "" H 1850 2450 50  0001 C CNN
F 3 "" H 1850 2450 50  0001 C CNN
	1    1850 2450
	1    0    0    -1  
$EndComp
Connection ~ 3600 2650
Wire Wire Line
	3600 2950 3600 2650
Connection ~ 3600 2950
Wire Wire Line
	3600 2950 3450 2950
Wire Wire Line
	3600 3150 3600 2950
$Comp
L power:PWR_FLAG #FLG03
U 1 1
P 3450 2950
F 0 "#FLG03" H 3450 3025 50  0001 C CNN
F 1 "PWR_FLAG" H 3300 3150 50  0000 L CNN
F 2 "" H 3450 2950 50  0001 C CNN
F 3 "~" H 3450 2950 50  0001 C CNN
	1    3450 2950
	0    -1   -1   0   
$EndComp
$Comp
L power:-12V #PWR08
U 1 1
P 3600 3150
F 0 "#PWR08" H 3600 3250 50  0001 C CNN
F 1 "-12V" H 3615 3323 50  0000 C CNN
F 2 "" H 3600 3150 50  0001 C CNN
F 3 "" H 3600 3150 50  0001 C CNN
	1    3600 3150
	-1   0    0    1   
$EndComp
Connection ~ 3600 1850
Wire Wire Line
	3600 1500 3600 1350
Connection ~ 3600 1500
Wire Wire Line
	3450 1500 3600 1500
Wire Wire Line
	3600 1850 3600 1500
$Comp
L power:PWR_FLAG #FLG02
U 1 1
P 3450 1500
F 0 "#FLG02" H 3450 1575 50  0001 C CNN
F 1 "PWR_FLAG" H 3300 1700 50  0000 L CNN
F 2 "" H 3450 1500 50  0001 C CNN
F 3 "~" H 3450 1500 50  0001 C CNN
	1    3450 1500
	0    -1   -1   0   
$EndComp
$Comp
L power:+12V #PWR07
U 1 1
P 3600 1350
F 0 "#PWR07" H 3600 1200 50  0001 C CNN
F 1 "+12V" H 3615 1523 50  0000 C CNN
F 2 "" H 3600 1350 50  0001 C CNN
F 3 "" H 3600 1350 50  0001 C CNN
	1    3600 1350
	1    0    0    -1  
$EndComp
Wire Wire Line
	1850 2050 1850 2250
$Comp
L Device:LED D1
U 1 1
P 2725 8325
F 0 "D1" V 2764 8208 50  0000 R CNN
F 1 "Green" V 2673 8208 50  0000 R CNN
F 2 "00_Mes_empreintes:LED_5.0mm" H 2725 8325 50  0001 C CNN
F 3 "~" H 2725 8325 50  0001 C CNN
	1    2725 8325
	0    -1   -1   0   
$EndComp
$Comp
L Device:R R1
U 1 1
P 2025 7725
F 0 "R1" V 1818 7725 50  0000 C CNN
F 1 "100k" V 1909 7725 50  0000 C CNN
F 2 "00_Mes_empreintes:Resistance" V 1955 7725 50  0001 C CNN
F 3 "~" H 2025 7725 50  0001 C CNN
	1    2025 7725
	0    1    1    0   
$EndComp
$Comp
L Transistor_BJT:2N3904 Q1
U 1 1
P 2625 7725
F 0 "Q1" H 2815 7771 50  0000 L CNN
F 1 "2N3904" H 2815 7680 50  0000 L CNN
F 2 "00_Mes_empreintes:2n3904" H 2825 7650 50  0001 L CIN
F 3 "https://www.fairchildsemi.com/datasheets/2N/2N3904.pdf" H 2625 7725 50  0001 L CNN
	1    2625 7725
	1    0    0    -1  
$EndComp
$Comp
L power:+12V #PWR04
U 1 1
P 2725 6725
F 0 "#PWR04" H 2725 6575 50  0001 C CNN
F 1 "+12V" H 2740 6898 50  0000 C CNN
F 2 "" H 2725 6725 50  0001 C CNN
F 3 "" H 2725 6725 50  0001 C CNN
	1    2725 6725
	1    0    0    -1  
$EndComp
$Comp
L Device:R R3
U 1 1
P 2725 7125
F 0 "R3" H 2655 7079 50  0000 R CNN
F 1 "4.7k" H 2655 7170 50  0000 R CNN
F 2 "00_Mes_empreintes:Resistance" V 2655 7125 50  0001 C CNN
F 3 "~" H 2725 7125 50  0001 C CNN
	1    2725 7125
	-1   0    0    1   
$EndComp
Wire Wire Line
	1725 7725 1875 7725
Wire Wire Line
	2725 6975 2725 6725
Wire Wire Line
	2425 7725 2175 7725
Wire Wire Line
	2725 7925 2725 8175
$Comp
L power:GND #PWR05
U 1 1
P 2725 8825
F 0 "#PWR05" H 2725 8575 50  0001 C CNN
F 1 "GND" H 2730 8652 50  0000 C CNN
F 2 "" H 2725 8825 50  0001 C CNN
F 3 "" H 2725 8825 50  0001 C CNN
	1    2725 8825
	1    0    0    -1  
$EndComp
Wire Wire Line
	2725 8825 2725 8475
Wire Wire Line
	2725 7525 2725 7275
Wire Wire Line
	1725 4975 1725 7725
Wire Notes Line
	3625 9075 3625 6425
Wire Notes Line
	3625 6425 1125 6425
Wire Notes Line
	1125 6425 1125 9075
Wire Notes Line
	3625 9075 1125 9075
Text Notes 1475 8375 0    118  ~ 0
LED Driver
Wire Wire Line
	1400 4975 1725 4975
Connection ~ 1725 4975
Wire Wire Line
	1725 4975 1900 4975
Wire Notes Line
	750  3625 750  6150
Wire Wire Line
	10750 6925 10750 8375
Wire Notes Line
	750  3625 10375 3625
Wire Wire Line
	7900 4775 8000 4775
$Comp
L Device:R_POT RV2
U 1 1
P 10750 6775
F 0 "RV2" H 10681 6821 50  0000 R CNN
F 1 "B10k noise cutoff" H 10681 6730 50  0000 R CNN
F 2 "00_Mes_empreintes:Pot_WH148-1A2" H 10750 6775 50  0001 C CNN
F 3 "~" H 10750 6775 50  0001 C CNN
	1    10750 6775
	1    0    0    -1  
$EndComp
Wire Wire Line
	10900 6775 11050 6775
Wire Wire Line
	11050 6775 11050 6475
Wire Wire Line
	11050 6475 10750 6475
Wire Wire Line
	10750 6475 10750 6625
$Comp
L Device:C C11
U 1 1
P 11400 6925
F 0 "C11" H 11515 6971 50  0000 L CNN
F 1 "47nf" H 11515 6880 50  0000 L CNN
F 2 "00_Mes_empreintes:C_Disc_(small_ceramique)" H 11438 6775 50  0001 C CNN
F 3 "~" H 11400 6925 50  0001 C CNN
	1    11400 6925
	1    0    0    -1  
$EndComp
Wire Wire Line
	11050 6475 11400 6475
Wire Wire Line
	11400 6475 11400 6775
Connection ~ 11050 6475
Connection ~ 11400 6475
$Comp
L power:GND #PWR023
U 1 1
P 11400 7325
F 0 "#PWR023" H 11400 7075 50  0001 C CNN
F 1 "GND" H 11405 7152 50  0000 C CNN
F 2 "" H 11400 7325 50  0001 C CNN
F 3 "" H 11400 7325 50  0001 C CNN
	1    11400 7325
	1    0    0    -1  
$EndComp
Wire Wire Line
	11400 7325 11400 7075
Connection ~ 11125 3025
Wire Wire Line
	11125 3025 11750 3025
$Comp
L Switch:SW_SPDT SW1
U 1 1
P 11750 4075
F 0 "SW1" H 11650 3950 50  0000 C CNN
F 1 "Attack switch" H 11750 3850 50  0000 C CNN
F 2 "00_Mes_empreintes:SolderWirePad_1x02_+1NC_Drill1.5m" H 11750 4075 50  0001 C CNN
F 3 "~" H 11750 4075 50  0001 C CNN
	1    11750 4075
	1    0    0    -1  
$EndComp
Wire Wire Line
	11375 4075 11550 4075
$Comp
L Diode:1N4148 D10
U 1 1
P 11900 3500
F 0 "D10" H 12125 3550 50  0000 C CNN
F 1 "1N4148" H 12225 3450 50  0000 C CNN
F 2 "00_Mes_empreintes:Diode1N4148" H 11900 3325 50  0001 C CNN
F 3 "https://assets.nexperia.com/documents/data-sheet/1N4148_1N4448.pdf" H 11900 3500 50  0001 C CNN
	1    11900 3500
	1    0    0    -1  
$EndComp
$Comp
L Diode:1N4148 D11
U 1 1
P 11900 3700
F 0 "D11" H 11675 3750 50  0000 C CNN
F 1 "1N4148" H 11575 3850 50  0000 C CNN
F 2 "00_Mes_empreintes:Diode1N4148" H 11900 3525 50  0001 C CNN
F 3 "https://assets.nexperia.com/documents/data-sheet/1N4148_1N4448.pdf" H 11900 3700 50  0001 C CNN
	1    11900 3700
	-1   0    0    1   
$EndComp
Connection ~ 11375 4075
Wire Wire Line
	11375 3825 11375 4075
Wire Wire Line
	11750 3700 11750 3500
Wire Wire Line
	11750 3500 11750 3025
Connection ~ 11750 3500
Connection ~ 11750 3025
Wire Wire Line
	11750 3025 12050 3025
Wire Wire Line
	12050 3975 11950 3975
Wire Wire Line
	12050 3500 12050 3700
Connection ~ 12050 3700
Wire Wire Line
	12050 3700 12050 3975
Wire Wire Line
	8000 4775 8000 8375
Connection ~ 8000 4775
Wire Wire Line
	8000 4775 8100 4775
Wire Wire Line
	11400 6475 13725 6475
Wire Wire Line
	13725 4675 13725 5600
$Comp
L Device:R R27
U 1 1
P 14275 5925
F 0 "R27" H 14205 5879 50  0000 R CNN
F 1 "100k" H 14205 5970 50  0000 R CNN
F 2 "00_Mes_empreintes:Resistance" V 14205 5925 50  0001 C CNN
F 3 "~" H 14275 5925 50  0001 C CNN
	1    14275 5925
	-1   0    0    1   
$EndComp
Wire Wire Line
	14275 5775 14275 5600
Connection ~ 13725 5600
Wire Wire Line
	13725 5600 13725 6475
$Comp
L power:GND #PWR030
U 1 1
P 14825 6400
F 0 "#PWR030" H 14825 6150 50  0001 C CNN
F 1 "GND" H 14830 6227 50  0000 C CNN
F 2 "" H 14825 6400 50  0001 C CNN
F 3 "" H 14825 6400 50  0001 C CNN
	1    14825 6400
	1    0    0    -1  
$EndComp
Wire Wire Line
	14825 5800 14825 6400
Wire Wire Line
	14275 6400 14275 6075
Wire Wire Line
	12925 8575 13250 8575
Wire Wire Line
	12300 8350 12300 8575
Connection ~ 12300 8575
Wire Wire Line
	12300 8575 12625 8575
Wire Wire Line
	13250 8325 13250 8575
Connection ~ 13250 8575
Wire Wire Line
	13250 8575 13700 8575
Wire Wire Line
	13250 8025 13250 7825
Wire Wire Line
	12300 8050 12300 7825
Connection ~ 12775 7825
Wire Wire Line
	12775 7825 13250 7825
Wire Wire Line
	12300 7825 12775 7825
Wire Wire Line
	11350 8775 11350 9150
Wire Wire Line
	11650 8575 12300 8575
Wire Wire Line
	12300 8725 12300 8575
Wire Wire Line
	12300 9025 12300 9150
Wire Wire Line
	13700 8975 13700 9125
Wire Wire Line
	15100 8925 15100 9125
Wire Wire Line
	9800 9000 9800 9175
Wire Wire Line
	9300 8900 9300 9175
Wire Wire Line
	8700 8875 8700 9175
Wire Wire Line
	8000 8875 8000 9175
NoConn ~ 12050 4175
Wire Wire Line
	12050 4175 11950 4175
Wire Wire Line
	14275 5600 14825 5600
Wire Wire Line
	13725 5600 14275 5600
Connection ~ 14275 5600
Wire Notes Line
	10375 625  10375 6150
Wire Notes Line
	10375 625  12675 625 
Wire Notes Line
	7475 6150 7475 9525
Wire Notes Line
	7475 9525 15475 9525
Wire Notes Line
	15475 7025 12675 7025
Wire Notes Line
	12675 625  12675 7025
Wire Notes Line
	12675 4050 15475 4050
Wire Notes Line
	15475 4050 15475 9525
Wire Notes Line
	750  6150 12675 6150
$Comp
L Amplifier_Operational:TL072 U1
U 1 1
P 7600 4775
F 0 "U1" H 7600 5142 50  0000 C CNN
F 1 "TL072" H 7600 5051 50  0000 C CNN
F 2 "00_Mes_empreintes:DIP8_Socket" H 7600 4775 50  0001 C CNN
F 3 "http://www.ti.com/lit/ds/symlink/tl071.pdf" H 7600 4775 50  0001 C CNN
	1    7600 4775
	1    0    0    -1  
$EndComp
$Comp
L Amplifier_Operational:TL072 U1
U 2 1
P 11050 4675
F 0 "U1" H 11050 4308 50  0000 C CNN
F 1 "TL072" H 11050 4399 50  0000 C CNN
F 2 "00_Mes_empreintes:DIP8_Socket" H 11050 4675 50  0001 C CNN
F 3 "http://www.ti.com/lit/ds/symlink/tl071.pdf" H 11050 4675 50  0001 C CNN
	2    11050 4675
	1    0    0    1   
$EndComp
$Comp
L Amplifier_Operational:TL072 U1
U 3 1
P 5100 2250
F 0 "U1" H 5058 2296 50  0000 L CNN
F 1 "TL072" H 5058 2205 50  0000 L CNN
F 2 "00_Mes_empreintes:DIP8_Socket" H 5100 2250 50  0001 C CNN
F 3 "http://www.ti.com/lit/ds/symlink/tl071.pdf" H 5100 2250 50  0001 C CNN
	3    5100 2250
	1    0    0    -1  
$EndComp
Connection ~ 7900 4775
Text Notes 1425 4175 0    118  ~ 0
Trigger IN
Text Notes 11050 5300 0    118  ~ 0
Drum core
Text Notes 14350 4425 0    118  ~ 0
Audio OUT
Text Notes 8450 6975 0    118  ~ 0
Noise core
Wire Wire Line
	14000 8775 14200 8775
$EndSCHEMATC
